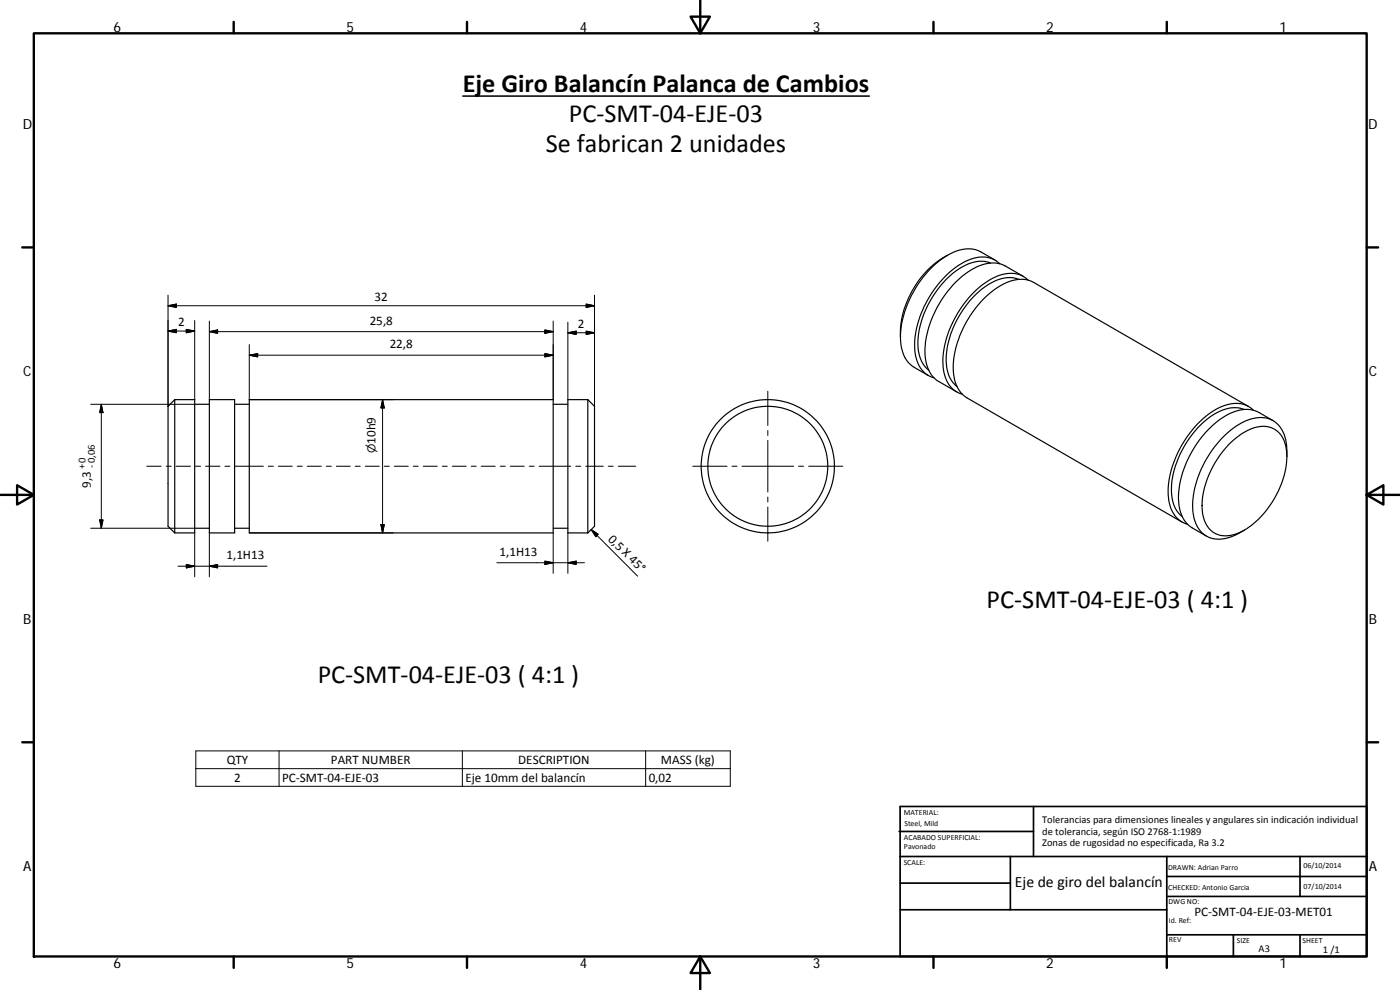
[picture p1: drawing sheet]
<svg xmlns="http://www.w3.org/2000/svg" width="420mm" height="297mm" viewBox="0 0 420 297" stroke-linecap="round" stroke-linejoin="round" font-family="sans-serif">
<g fill="none" stroke="#000" stroke-width=".36">
<path d="M284.4 76.6a28 28 0 0 0-14.2 24.5M297.3 78.9a10.4 10.4 0 0 0-9.7 1.9 29.2 29.2 0 0 0-12.1 22.7 9.5 9.5 0 0 0 3.2 7.6M298.6 78l-4.2-2.4a10.2 10.2 0 0 0-10.6 1.3 31.4 31.4 0 0 0-13.6 24.4 9.8 9.8 0 0 0 4.2 8.9l4.2 2.5M300 79.1a8.4 8.4 0 0 0-9.7-.9 30.8 30.8 0 0 0-15.5 21.7 13.6 13.6 0 0 0 2.3 11.5l1.4 1.2 1.8 .7M305.8 83.8a10.4 10.4 0 0 0-9.7 1.9 28.6 28.6 0 0 0-12.1 23.5 8.9 8.9 0 0 0 3.2 6.8M307.1 82.9l-5.4-3.1a10.2 10.2 0 0 0-10.5 1.4 31 31 0 0 0-13.6 25.2 9.7 9.7 0 0 0 4.1 8.1l5.4 3.1M308.5 84.1a8.7 8.7 0 0 0-10.5-.7 30.6 30.6 0 0 0-15 26.1 9 9 0 0 0 5.2 8.6l.6 .2M52.4 119.9v40M52.4 119.9h6v40h-6M52.4 119.9l-2 2v36l2 2M62.8 119.9h7.6v40h-7.6zM74.8 119.9h91.2v40h-91.2z"/>
<path d="M176.4 119.9v40M176.4 119.9h-6v40h6M176.4 119.9l2 2v36l-2 2M58.4 121.3h4.4M70.4 121.3h4.4M166 121.3h4.4M369.1 133a15.1 15.1 0 0 1 10.7-5.1 7.3 7.3 0 0 1 6.3 7.5 27.5 27.5 0 0 1-11.1 22.7 10.3 10.3 0 0 1-10.3 2 8.9 8.9 0 0 1-3.9-8.4 28.2 28.2 0 0 1 8.3-18.7zM373.4 122.9a10.4 10.4 0 0 0-9.7 1.8 29.2 29.2 0 0 0-12.1 22.7 9.4 9.4 0 0 0 3.2 7.6M374.7 122l-64.5-37.3a10.2 10.2 0 0 0-10.6 1.4 31 31 0 0 0-13.5 25.2 9.8 9.8 0 0 0 4.1 8.1l64.5 37.2M376.1 123.1a8 8 0 0 0-9-1.3 27.9 27.9 0 0 0-14.1 15.1 22.3 22.3 0 0 0-1.6 15.5 7.4 7.4 0 0 0 5 4.9M382.1 126.2l-4.3-2.4a9.9 9.9 0 0 0-9.8 .8 30.9 30.9 0 0 0-14.3 25.8 9.4 9.4 0 0 0 4.1 8l4.2 2.4M386.2 137a12.4 12.4 0 0 0-2.9-9.9 8.6 8.6 0 0 0-10-.6 30.9 30.9 0 0 0-15.3 24 11.1 11.1 0 0 0 3.7 10.1 9.3 9.3 0 0 0 9.6-.3l2.2-1.3"/>
<path d="M58.4 158.5h4.4M70.4 158.5h4.4M166 158.5h4.4"/>
<circle cx="230.4" cy="139.9" r="20"/>
<circle cx="230.4" cy="139.9" r="18"/>
</g>
<g fill="none" stroke="#000" stroke-width=".71">
<path d="M10.1 10h400.1v277h-400.1zM70.1 6.6v3.4M140.2 6.6v3.4M207.3 5h5.8l-2.9 5zM210.2 0v10M280.2 6.6v3.4M350.2 6.6v3.4M6.7 74.2h3.4M410.2 74.2h3.4M.2 148.5h9.9M5.1 145.6l5 2.9-5 2.9zM410.2 148.5l5-2.9v5.8z"/>
<path d="M410.2 148.5h9.9M6.7 222.7h3.4M410.2 222.7h3.4M70.1 287v3.4M140.2 287v3.4M210.2 287l2.9 5h-5.8zM210.2 287v10M280.2 287v3.4M350.2 287v3.4"/>
</g>
<g fill="none" stroke="#000" stroke-width=".51">
<path d="M269.8 249.5h40.4M270.1 257h140.1M270.1 242h140.1v45h-140.1zM303.2 257v16M310.2 242v15M350.2 257v30M390.2 257v12M270.1 273h80.1M270.1 265h33.1M350.2 269h60M350.2 263h60M350.2 280.5h60"/>
<path d="M370.2 280.5v6.5M390.2 280.5v6.5"/>
</g>
<g fill="none" stroke="#000" stroke-width=".3">
<path d="M50.4 88.6v33.3M50.4 99.3l2.5-.5v1zM50.4 91.7l2.5-.5v1zM50.4 99.3h8M50.4 91.7h128M55.9 98.8l2.5 .5-2.5 .5zM58.4 96.2v23.7M62.8 96.3v23.6M62.8 99.5l2.5-.5v1zM62.8 99.5h103.2M163.5 99l2.5 .5-2.5 .5zM166 96.3v23.6"/>
<path d="M170.4 99.8l2.5-.4v1zM170.4 99.8h8M170.4 96.7v23.2M175.9 99.4l2.5 .4-2.5 .6zM175.9 91.2l2.5 .5-2.5 .5zM178.4 88.6v33.3M74.8 106.6l2.5-.5v1zM74.8 106.6h91.2M74.8 103.4v16.5h43.2M114.8 119.9v40M114.8 119.9l.5 2.5h-1zM163.5 106.1l2.5 .5-2.5 .5z"/>
<path d="M230.4 117.4v10.3M27.2 121.3h31.2M30.4 121.3l.5 2.5h-1zM30.4 121.3v37.2M44.1 139.9h4.3M49.9 139.9h1.5M52.9 139.9h4.3M58.7 139.9h1.5M61.7 139.9h4.3M67.5 139.9h1.5M70.5 139.9h8.5M80.5 139.9h1.5"/>
<path d="M83.5 139.9h4.2M89.2 139.9h1.5M92.2 139.9h4.2M97.9 139.9h1.5M100.9 139.9h4.2M106.6 139.9h1.5M109.6 139.9h4.2M115.3 139.9h1.5M118.3 139.9h4.2M124 139.9h1.5M127 139.9h4.2M132.7 139.9h1.5"/>
<path d="M135.7 139.9h4.2M141.4 139.9h1.5M144.4 139.9h4.2M150.1 139.9h1.5M153.1 139.9h4.2M158.8 139.9h1.5M161.8 139.9h9.5M172.8 139.9h1.5M175.8 139.9h5.2M182.5 139.9h1.5M185.5 139.9h5.3M207.9 139.9h10.3"/>
<path d="M219.7 139.9h1.5M222.7 139.9h15.5M230.4 129.2v1.5M230.4 132.1v15.5M239.7 139.9h1.5M242.7 139.9h10.2M27.2 158.5h31.2M29.9 156h1l-.5 2.5zM58.4 159.9v13.2M62.8 159.9v13.2M74.8 159.9h43.2M114.3 157.4h1l-.5 2.5z"/>
<path d="M166 159.9v12.1M170.4 159.9v12.1M177.4 158.9l2 1.3M177.4 158.9l14 14M177.4 158.9l1.4 2.1 .4-.3M230.4 149.1v1.5M230.4 152.1v10.3M53.4 169.9h26.7M55.9 169.4l2.5 .5-2.5 .5zM62.8 169.9l2.5-.5v1zM149.1 168.8h26.3M163.5 168.4l2.5 .4-2.5 .6z"/>
<path d="M170.4 168.8l2.5-.4v1zM58.8 225.3h160.4v10.6h-160.4zM58.8 230.6h160.4M83.7 225.3v10.6M138.8 225.3v10.6M193.8 225.3v10.6"/>
</g>
<path d="M138.9 28.8h122" fill="none" stroke="#000" stroke-width=".46"/>
<g fill="#000" stroke="#000" stroke-width=".3">
<path d="M50.4 99.3l2.5-.5v1zM50.4 91.7l2.5-.5v1zM55.9 98.8l2.5 .5-2.5 .5zM62.8 99.5l2.5-.5v1zM170.4 99.8l2.5-.4v1zM175.9 91.2l2.5 .5-2.5 .5zM74.8 106.6l2.5-.5v1zM163.5 106.1l2.5 .5-2.5 .5zM163.5 99l2.5 .5-2.5 .5zM175.9 99.4l2.5 .4-2.5 .6zM30.4 121.3l.5 2.5h-1zM114.8 119.9l.5 2.5h-1z"/>
<path d="M29.9 156h1l-.5 2.5zM114.3 157.4h1l-.5 2.5zM55.9 169.4l2.5 .5-2.5 .5zM62.8 169.9l2.5-.5v1zM163.5 168.4l2.5 .4-2.5 .6zM170.4 168.8l2.5-.4v1zM177.4 158.9l2.1 1.4-.7 .7z"/>
</g>
<g font-size="7.9">
<text x="138.9" y="27.7">Eje Giro Balancín Palanca de Cambios</text>
<text x="170.8" y="36.7">PC‐SMT‐04‐EJE‐03</text>
<text x="163.8" y="45.7">Se fabrican 2 unidades</text>
<text x="296.1" y="182.4">PC‐SMT‐04‐EJE‐03 ( 4:1 )</text>
<text x="95.3" y="204.9">PC‐SMT‐04‐EJE‐03 ( 4:1 )</text>
</g>
<text font-size="4.7" x="304.6" y="266.2">Eje de giro del balancín</text>
<g font-size="4.2">
<text x="34" y="9.6">6</text>
<text x="104" y="9.6">5</text>
<text x="174" y="9.6">4</text>
<text x="244" y="9.6">3</text>
<text x="314" y="9.6">2</text>
<text x="384" y="9.6">1</text>
<text x="6.8" y="38.7">D</text>
<text x="410.6" y="38.7">D</text>
<text x="7" y="112.9">C</text>
<text x="410.8" y="112.9">C</text>
<text x="7" y="187.1">B</text>
<text x="410.8" y="187.1">B</text>
<text x="7" y="261.3">A</text>
<text x="410.8" y="261.3">A</text>
<text x="34" y="290.4">6</text>
<text x="104" y="290.4">5</text>
<text x="174" y="290.4">4</text>
<text x="244" y="290.4">3</text>
<text x="314" y="290.4">2</text>
<text x="384" y="290.4">1</text>
</g>
<g font-size="3.9">
<text x="112.4" y="90.2">32</text>
<text x="53.4" y="97.8">2</text>
<text x="111" y="97.4">25,8</text>
<text x="173.4" y="98.3">2</text>
<text x="117" y="104.5">22,8</text>
<text x="112.7" y="133.1" transform="rotate(-90 112.7 133.1)">10h9</text>
<text x="27.3" y="146.4" transform="rotate(-90 27.3 146.4)">9,3</text>
<text x="182.3" y="161.9" transform="rotate(45 182.3 161.9)">0,5 X 45°</text>
<text x="68" y="167.8">1,1H13</text>
<text x="149.9" y="166.8">1,1H13</text>
<text x="68" y="229.2">QTY</text>
<text x="99.3" y="229.2">PART NUMBER</text>
<text x="155.5" y="229.2">DESCRIPTION</text>
<text x="198.4" y="229.3">MASS (kg)</text>
<text x="70.3" y="234.5">2</text>
<text x="84.7" y="234.5">PC‐SMT‐04‐EJE‐03</text>
<text x="139.7" y="234.6">Eje 10mm del balancín</text>
<text x="194.7" y="234.5">0,02</text>
<text x="358.5" y="274.9">PC‐SMT‐04‐EJE‐03‐MET01</text>
</g>
<text font-size="3.3" x="112.7" y="135.9" transform="rotate(-90 112.7 135.9)">⌀</text>
<g font-size="3.1">
<text x="25.6" y="140.7" transform="rotate(-90 25.6 140.7)">+0</text>
<text x="28.5" y="140.4" transform="rotate(-90 28.5 140.4)">‐0,06</text>
<text x="312.8" y="246.8">Tolerancias para dimensiones lineales y angulares sin indicación individual</text>
<text x="312.8" y="250.4">de tolerancia, según ISO 2768‐1:1989</text>
<text x="312.8" y="254">Zonas de rugosidad no especificada, Ra 3.2</text>
<text x="377.7" y="285.6">A3</text>
<text x="397" y="285.9">1 /1</text>
</g>
<g font-size="2.4">
<text x="271.2" y="244.4">MATERIAL:</text>
<text x="271.3" y="251.9">ACABADO SUPERFICIAL:</text>
<text x="271.4" y="247.9">Steel, Mild</text>
<text x="271.3" y="254.6">Pavonado</text>
<text x="271.2" y="259.7">SCALE:</text>
<text x="350.6" y="260.9">DRAWN: Adrian Parro</text>
<text x="391.2" y="260.6">06/10/2014</text>
<text x="350.6" y="267">CHECKED: Antonio Garcia</text>
<text x="391.2" y="266.6">07/10/2014</text>
<text x="350.7" y="271.4">DWG NO:</text>
<text x="350.8" y="276.8">Id. Ref:</text>
<text x="350.8" y="282.8">REV</text>
<text x="371.2" y="282.9">SIZE</text>
<text x="390.9" y="282.9">SHEET</text>
</g>
</svg>
